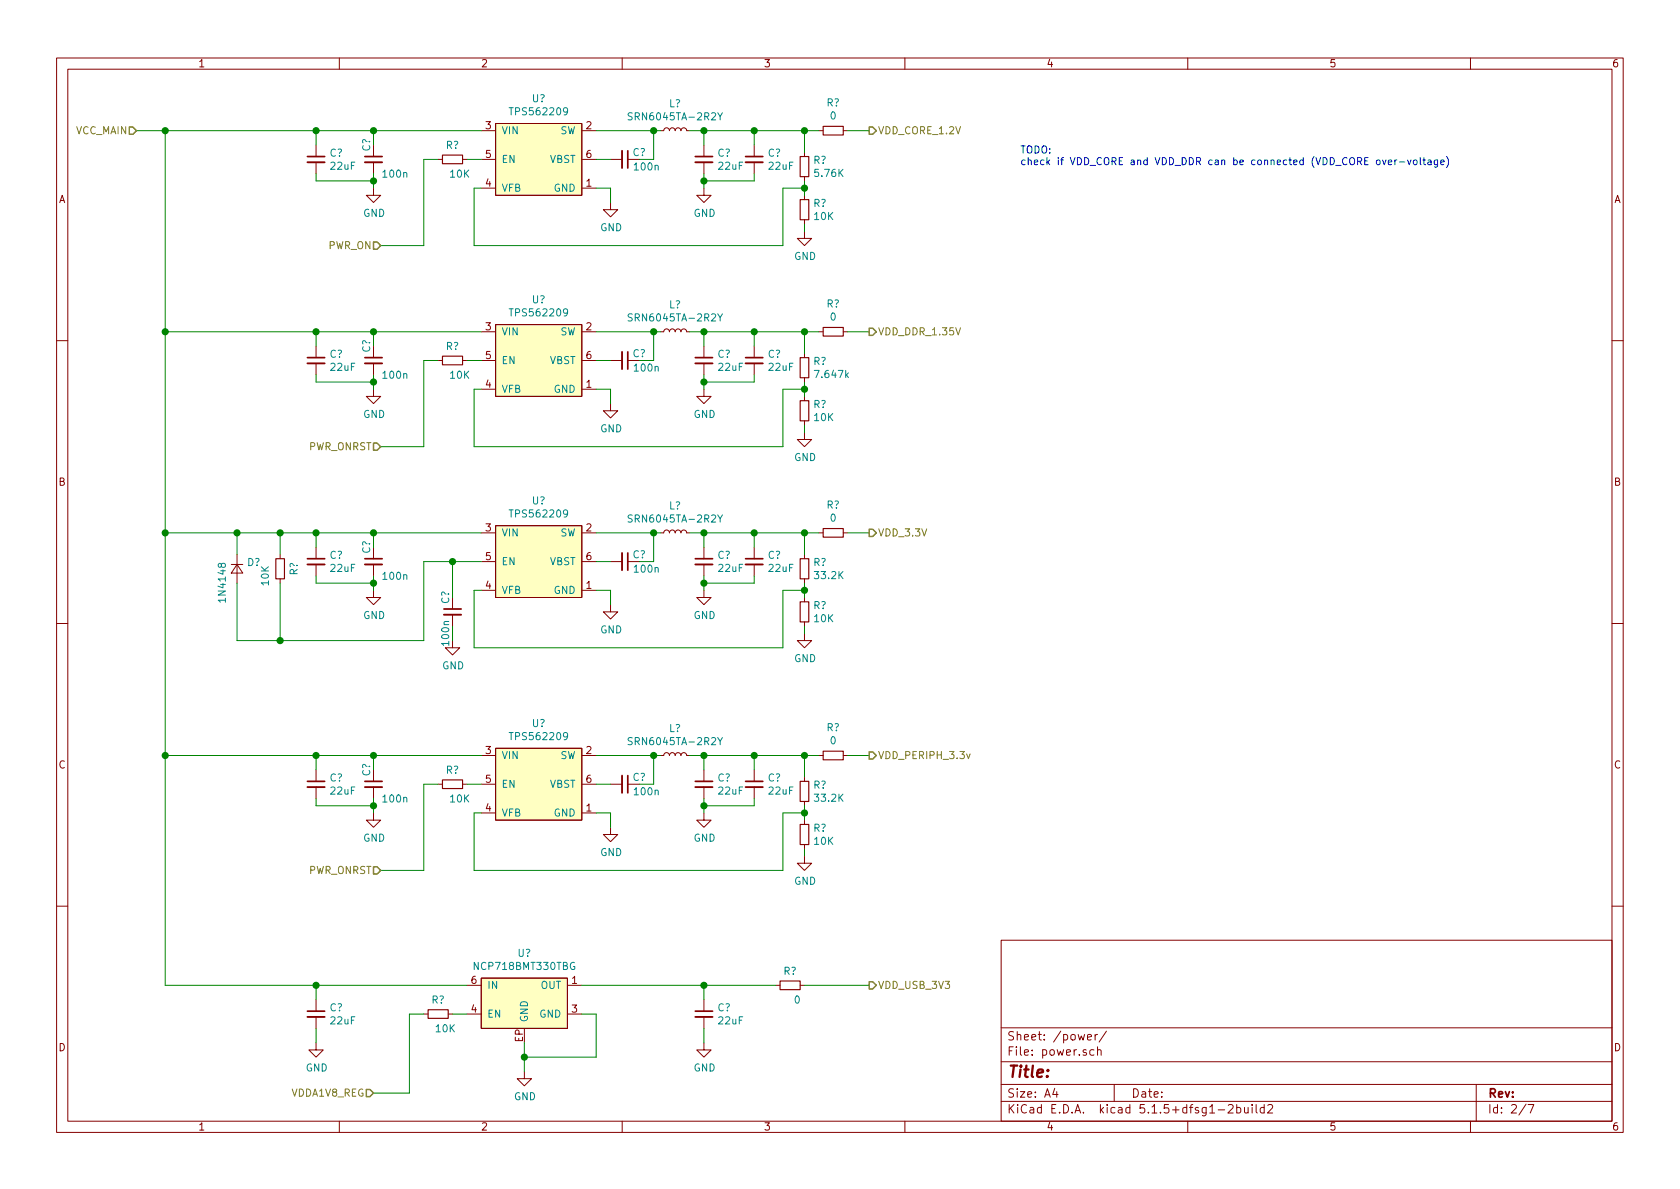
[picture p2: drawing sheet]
EESchema Schematic File Version 4
EELAYER 30 0
EELAYER END
$Descr A4 11693 8268
encoding utf-8
Sheet 2 7
Title ""
Date ""
Rev ""
Comp ""
Comment1 ""
Comment2 ""
Comment3 ""
Comment4 ""
$EndDescr
$Comp
L stm32mp151:TPS562209 U?
U 1 1
P 3450 900
F 0 "U?" H 3750 1125 50  0000 C CNN
F 1 "TPS562209" H 3750 1034 50  0000 C CNN
F 2 "" H 3450 900 50  0001 C CNN
F 3 "" H 3450 900 50  0001 C CNN
	1    3450 900 
	1    0    0    -1  
$EndComp
$Comp
L Device:C_Small C?
U 1 1
P 4350 1100
F 0 "C?" V 4300 1200 50  0000 C CNN
F 1 "100n" V 4400 1250 50  0000 C CNN
F 2 "Capacitor_SMD:C_0805_2012Metric" H 4350 1100 50  0001 C CNN
F 3 "~" H 4350 1100 50  0001 C CNN
	1    4350 1100
	0    1    1    0   
$EndComp
$Comp
L Device:L_Small L?
U 1 1
P 4700 900
F 0 "L?" V 4885 900 50  0000 C CNN
F 1 "SRN6045TA-2R2Y" V 4794 900 50  0000 C CNN
F 2 "" H 4700 900 50  0001 C CNN
F 3 "~" H 4700 900 50  0001 C CNN
	1    4700 900 
	0    -1   -1   0   
$EndComp
Wire Wire Line
	4150 900  4550 900 
Wire Wire Line
	4250 1100 4150 1100
Wire Wire Line
	4450 1100 4550 1100
Wire Wire Line
	4550 1100 4550 900 
Connection ~ 4550 900 
Wire Wire Line
	4550 900  4600 900 
Wire Wire Line
	4800 900  4900 900 
$Comp
L power:GND #PWR?
U 1 1
P 4250 1400
F 0 "#PWR?" H 4250 1150 50  0001 C CNN
F 1 "GND" H 4255 1227 50  0000 C CNN
F 2 "" H 4250 1400 50  0001 C CNN
F 3 "" H 4250 1400 50  0001 C CNN
	1    4250 1400
	1    0    0    -1  
$EndComp
Wire Wire Line
	4150 1300 4250 1300
Wire Wire Line
	4250 1300 4250 1400
$Comp
L Device:C_Small C?
U 1 1
P 4900 1100
F 0 "C?" H 4992 1146 50  0000 L CNN
F 1 "22uF" H 4992 1055 50  0000 L CNN
F 2 "" H 4900 1100 50  0001 C CNN
F 3 "~" H 4900 1100 50  0001 C CNN
	1    4900 1100
	1    0    0    -1  
$EndComp
$Comp
L Device:C_Small C?
U 1 1
P 5250 1100
F 0 "C?" H 5342 1146 50  0000 L CNN
F 1 "22uF" H 5342 1055 50  0000 L CNN
F 2 "" H 5250 1100 50  0001 C CNN
F 3 "~" H 5250 1100 50  0001 C CNN
	1    5250 1100
	1    0    0    -1  
$EndComp
$Comp
L power:GND #PWR?
U 1 1
P 4900 1300
F 0 "#PWR?" H 4900 1050 50  0001 C CNN
F 1 "GND" H 4905 1127 50  0000 C CNN
F 2 "" H 4900 1300 50  0001 C CNN
F 3 "" H 4900 1300 50  0001 C CNN
	1    4900 1300
	1    0    0    -1  
$EndComp
Wire Wire Line
	4900 1000 4900 900 
Connection ~ 4900 900 
$Comp
L Device:R_Small R?
U 1 1
P 5600 1150
F 0 "R?" H 5659 1196 50  0000 L CNN
F 1 "5.76K" H 5659 1105 50  0000 L CNN
F 2 "Resistor_SMD:R_0805_2012Metric" H 5600 1150 50  0001 C CNN
F 3 "~" H 5600 1150 50  0001 C CNN
	1    5600 1150
	1    0    0    -1  
$EndComp
$Comp
L Device:R_Small R?
U 1 1
P 5600 1450
F 0 "R?" H 5659 1496 50  0000 L CNN
F 1 "10K" H 5659 1405 50  0000 L CNN
F 2 "Resistor_SMD:R_0805_2012Metric" H 5600 1450 50  0001 C CNN
F 3 "~" H 5600 1450 50  0001 C CNN
	1    5600 1450
	1    0    0    -1  
$EndComp
$Comp
L power:GND #PWR?
U 1 1
P 5600 1600
F 0 "#PWR?" H 5600 1350 50  0001 C CNN
F 1 "GND" H 5605 1427 50  0000 C CNN
F 2 "" H 5600 1600 50  0001 C CNN
F 3 "" H 5600 1600 50  0001 C CNN
	1    5600 1600
	1    0    0    -1  
$EndComp
Wire Wire Line
	5600 1050 5600 900 
Wire Wire Line
	5600 1250 5600 1300
Wire Wire Line
	5600 1550 5600 1600
Wire Wire Line
	3350 1300 3300 1300
Wire Wire Line
	3300 1300 3300 1700
Wire Wire Line
	3300 1700 5450 1700
Wire Wire Line
	5450 1700 5450 1300
Connection ~ 5600 1300
Wire Wire Line
	5600 1300 5600 1350
Text HLabel 6050 900  2    50   Output ~ 0
VDD_CORE_1.2V
$Comp
L Device:C_Small C?
U 1 1
P 2200 1100
F 0 "C?" H 2292 1146 50  0000 L CNN
F 1 "22uF" H 2292 1055 50  0000 L CNN
F 2 "" H 2200 1100 50  0001 C CNN
F 3 "~" H 2200 1100 50  0001 C CNN
	1    2200 1100
	1    0    0    -1  
$EndComp
$Comp
L Device:C_Small C?
U 1 1
P 2600 1100
F 0 "C?" V 2550 1200 50  0000 C CNN
F 1 "100n" H 2750 1000 50  0000 C CNN
F 2 "Capacitor_SMD:C_0805_2012Metric" H 2600 1100 50  0001 C CNN
F 3 "~" H 2600 1100 50  0001 C CNN
	1    2600 1100
	1    0    0    -1  
$EndComp
$Comp
L Device:R_Small R?
U 1 1
P 3150 1100
F 0 "R?" V 3050 1100 50  0000 C CNN
F 1 "10K" V 3250 1150 50  0000 C CNN
F 2 "Resistor_SMD:R_0805_2012Metric" H 3150 1100 50  0001 C CNN
F 3 "~" H 3150 1100 50  0001 C CNN
	1    3150 1100
	0    1    1    0   
$EndComp
$Comp
L power:GND #PWR?
U 1 1
P 2600 1300
F 0 "#PWR?" H 2600 1050 50  0001 C CNN
F 1 "GND" H 2605 1127 50  0000 C CNN
F 2 "" H 2600 1300 50  0001 C CNN
F 3 "" H 2600 1300 50  0001 C CNN
	1    2600 1300
	1    0    0    -1  
$EndComp
Wire Wire Line
	1150 900  2200 900 
Wire Wire Line
	3050 1100 2950 1100
Wire Wire Line
	2950 1100 2950 1700
Wire Wire Line
	2950 1700 2650 1700
Wire Wire Line
	3250 1100 3350 1100
Wire Wire Line
	2600 1000 2600 900 
Connection ~ 2600 900 
Wire Wire Line
	2600 900  3350 900 
Wire Wire Line
	2600 1200 2600 1250
Wire Wire Line
	2200 1000 2200 900 
Connection ~ 2200 900 
Wire Wire Line
	2200 900  2600 900 
Wire Wire Line
	2200 1200 2200 1250
Wire Wire Line
	2200 1250 2600 1250
Connection ~ 2600 1250
Wire Wire Line
	2600 1250 2600 1300
Text HLabel 2650 1700 0    50   Input ~ 0
PWR_ON
$Comp
L Device:C_Small C?
U 1 1
P 4350 2500
F 0 "C?" V 4300 2600 50  0000 C CNN
F 1 "100n" V 4400 2650 50  0000 C CNN
F 2 "Capacitor_SMD:C_0805_2012Metric" H 4350 2500 50  0001 C CNN
F 3 "~" H 4350 2500 50  0001 C CNN
	1    4350 2500
	0    1    1    0   
$EndComp
$Comp
L Device:L_Small L?
U 1 1
P 4700 2300
F 0 "L?" V 4885 2300 50  0000 C CNN
F 1 "SRN6045TA-2R2Y" V 4794 2300 50  0000 C CNN
F 2 "" H 4700 2300 50  0001 C CNN
F 3 "~" H 4700 2300 50  0001 C CNN
	1    4700 2300
	0    -1   -1   0   
$EndComp
Wire Wire Line
	4150 2300 4550 2300
Wire Wire Line
	4250 2500 4150 2500
Wire Wire Line
	4450 2500 4550 2500
Wire Wire Line
	4550 2500 4550 2300
Connection ~ 4550 2300
Wire Wire Line
	4550 2300 4600 2300
Wire Wire Line
	4800 2300 4900 2300
$Comp
L power:GND #PWR?
U 1 1
P 4250 2800
F 0 "#PWR?" H 4250 2550 50  0001 C CNN
F 1 "GND" H 4255 2627 50  0000 C CNN
F 2 "" H 4250 2800 50  0001 C CNN
F 3 "" H 4250 2800 50  0001 C CNN
	1    4250 2800
	1    0    0    -1  
$EndComp
Wire Wire Line
	4150 2700 4250 2700
Wire Wire Line
	4250 2700 4250 2800
$Comp
L Device:C_Small C?
U 1 1
P 4900 2500
F 0 "C?" H 4992 2546 50  0000 L CNN
F 1 "22uF" H 4992 2455 50  0000 L CNN
F 2 "" H 4900 2500 50  0001 C CNN
F 3 "~" H 4900 2500 50  0001 C CNN
	1    4900 2500
	1    0    0    -1  
$EndComp
$Comp
L Device:C_Small C?
U 1 1
P 5250 2500
F 0 "C?" H 5342 2546 50  0000 L CNN
F 1 "22uF" H 5342 2455 50  0000 L CNN
F 2 "" H 5250 2500 50  0001 C CNN
F 3 "~" H 5250 2500 50  0001 C CNN
	1    5250 2500
	1    0    0    -1  
$EndComp
$Comp
L power:GND #PWR?
U 1 1
P 4900 2700
F 0 "#PWR?" H 4900 2450 50  0001 C CNN
F 1 "GND" H 4905 2527 50  0000 C CNN
F 2 "" H 4900 2700 50  0001 C CNN
F 3 "" H 4900 2700 50  0001 C CNN
	1    4900 2700
	1    0    0    -1  
$EndComp
Wire Wire Line
	4900 2400 4900 2300
Connection ~ 4900 2300
$Comp
L Device:R_Small R?
U 1 1
P 5600 2550
F 0 "R?" H 5659 2596 50  0000 L CNN
F 1 "7.647k" H 5659 2505 50  0000 L CNN
F 2 "Resistor_SMD:R_0805_2012Metric" H 5600 2550 50  0001 C CNN
F 3 "~" H 5600 2550 50  0001 C CNN
	1    5600 2550
	1    0    0    -1  
$EndComp
$Comp
L Device:R_Small R?
U 1 1
P 5600 2850
F 0 "R?" H 5659 2896 50  0000 L CNN
F 1 "10K" H 5659 2805 50  0000 L CNN
F 2 "Resistor_SMD:R_0805_2012Metric" H 5600 2850 50  0001 C CNN
F 3 "~" H 5600 2850 50  0001 C CNN
	1    5600 2850
	1    0    0    -1  
$EndComp
$Comp
L power:GND #PWR?
U 1 1
P 5600 3000
F 0 "#PWR?" H 5600 2750 50  0001 C CNN
F 1 "GND" H 5605 2827 50  0000 C CNN
F 2 "" H 5600 3000 50  0001 C CNN
F 3 "" H 5600 3000 50  0001 C CNN
	1    5600 3000
	1    0    0    -1  
$EndComp
Wire Wire Line
	5600 2450 5600 2300
Wire Wire Line
	5600 2650 5600 2700
Wire Wire Line
	5600 2950 5600 3000
Wire Wire Line
	3350 2700 3300 2700
Wire Wire Line
	3300 2700 3300 3100
Wire Wire Line
	3300 3100 5450 3100
Wire Wire Line
	5450 3100 5450 2700
Connection ~ 5600 2700
Wire Wire Line
	5600 2700 5600 2750
Text HLabel 6050 2300 2    50   Output ~ 0
VDD_DDR_1.35V
$Comp
L Device:C_Small C?
U 1 1
P 2200 2500
F 0 "C?" H 2292 2546 50  0000 L CNN
F 1 "22uF" H 2292 2455 50  0000 L CNN
F 2 "" H 2200 2500 50  0001 C CNN
F 3 "~" H 2200 2500 50  0001 C CNN
	1    2200 2500
	1    0    0    -1  
$EndComp
$Comp
L Device:C_Small C?
U 1 1
P 2600 2500
F 0 "C?" V 2550 2600 50  0000 C CNN
F 1 "100n" H 2750 2400 50  0000 C CNN
F 2 "Capacitor_SMD:C_0805_2012Metric" H 2600 2500 50  0001 C CNN
F 3 "~" H 2600 2500 50  0001 C CNN
	1    2600 2500
	1    0    0    -1  
$EndComp
$Comp
L Device:R_Small R?
U 1 1
P 3150 2500
F 0 "R?" V 3050 2500 50  0000 C CNN
F 1 "10K" V 3250 2550 50  0000 C CNN
F 2 "Resistor_SMD:R_0805_2012Metric" H 3150 2500 50  0001 C CNN
F 3 "~" H 3150 2500 50  0001 C CNN
	1    3150 2500
	0    1    1    0   
$EndComp
$Comp
L power:GND #PWR?
U 1 1
P 2600 2700
F 0 "#PWR?" H 2600 2450 50  0001 C CNN
F 1 "GND" H 2605 2527 50  0000 C CNN
F 2 "" H 2600 2700 50  0001 C CNN
F 3 "" H 2600 2700 50  0001 C CNN
	1    2600 2700
	1    0    0    -1  
$EndComp
Wire Wire Line
	3050 2500 2950 2500
Wire Wire Line
	2950 2500 2950 3100
Wire Wire Line
	2950 3100 2650 3100
Wire Wire Line
	3250 2500 3350 2500
Wire Wire Line
	2600 2400 2600 2300
Connection ~ 2600 2300
Wire Wire Line
	2600 2300 3350 2300
Wire Wire Line
	2600 2600 2600 2650
Wire Wire Line
	2200 2400 2200 2300
Connection ~ 2200 2300
Wire Wire Line
	2200 2300 2600 2300
Wire Wire Line
	2200 2600 2200 2650
Wire Wire Line
	2200 2650 2600 2650
Connection ~ 2600 2650
Wire Wire Line
	2600 2650 2600 2700
Text HLabel 2650 3100 0    50   Input ~ 0
PWR_ONRST
Wire Wire Line
	1150 900  1150 2300
Wire Wire Line
	1150 2300 2200 2300
$Comp
L stm32mp151:TPS562209 U?
U 1 1
P 3450 2300
F 0 "U?" H 3750 2525 50  0000 C CNN
F 1 "TPS562209" H 3750 2434 50  0000 C CNN
F 2 "" H 3450 2300 50  0001 C CNN
F 3 "" H 3450 2300 50  0001 C CNN
	1    3450 2300
	1    0    0    -1  
$EndComp
$Comp
L Device:C_Small C?
U 1 1
P 4350 3900
F 0 "C?" V 4300 4000 50  0000 C CNN
F 1 "100n" V 4400 4050 50  0000 C CNN
F 2 "Capacitor_SMD:C_0805_2012Metric" H 4350 3900 50  0001 C CNN
F 3 "~" H 4350 3900 50  0001 C CNN
	1    4350 3900
	0    1    1    0   
$EndComp
$Comp
L Device:L_Small L?
U 1 1
P 4700 3700
F 0 "L?" V 4885 3700 50  0000 C CNN
F 1 "SRN6045TA-2R2Y" V 4794 3700 50  0000 C CNN
F 2 "" H 4700 3700 50  0001 C CNN
F 3 "~" H 4700 3700 50  0001 C CNN
	1    4700 3700
	0    -1   -1   0   
$EndComp
Wire Wire Line
	4150 3700 4550 3700
Wire Wire Line
	4250 3900 4150 3900
Wire Wire Line
	4450 3900 4550 3900
Wire Wire Line
	4550 3900 4550 3700
Connection ~ 4550 3700
Wire Wire Line
	4550 3700 4600 3700
Wire Wire Line
	4800 3700 4900 3700
$Comp
L power:GND #PWR?
U 1 1
P 4250 4200
F 0 "#PWR?" H 4250 3950 50  0001 C CNN
F 1 "GND" H 4255 4027 50  0000 C CNN
F 2 "" H 4250 4200 50  0001 C CNN
F 3 "" H 4250 4200 50  0001 C CNN
	1    4250 4200
	1    0    0    -1  
$EndComp
Wire Wire Line
	4150 4100 4250 4100
Wire Wire Line
	4250 4100 4250 4200
$Comp
L Device:C_Small C?
U 1 1
P 4900 3900
F 0 "C?" H 4992 3946 50  0000 L CNN
F 1 "22uF" H 4992 3855 50  0000 L CNN
F 2 "" H 4900 3900 50  0001 C CNN
F 3 "~" H 4900 3900 50  0001 C CNN
	1    4900 3900
	1    0    0    -1  
$EndComp
$Comp
L Device:C_Small C?
U 1 1
P 5250 3900
F 0 "C?" H 5342 3946 50  0000 L CNN
F 1 "22uF" H 5342 3855 50  0000 L CNN
F 2 "" H 5250 3900 50  0001 C CNN
F 3 "~" H 5250 3900 50  0001 C CNN
	1    5250 3900
	1    0    0    -1  
$EndComp
$Comp
L power:GND #PWR?
U 1 1
P 4900 4100
F 0 "#PWR?" H 4900 3850 50  0001 C CNN
F 1 "GND" H 4905 3927 50  0000 C CNN
F 2 "" H 4900 4100 50  0001 C CNN
F 3 "" H 4900 4100 50  0001 C CNN
	1    4900 4100
	1    0    0    -1  
$EndComp
Wire Wire Line
	4900 3800 4900 3700
Connection ~ 4900 3700
$Comp
L Device:R_Small R?
U 1 1
P 5600 3950
F 0 "R?" H 5659 3996 50  0000 L CNN
F 1 "33.2K" H 5659 3905 50  0000 L CNN
F 2 "Resistor_SMD:R_0805_2012Metric" H 5600 3950 50  0001 C CNN
F 3 "~" H 5600 3950 50  0001 C CNN
	1    5600 3950
	1    0    0    -1  
$EndComp
$Comp
L Device:R_Small R?
U 1 1
P 5600 4250
F 0 "R?" H 5659 4296 50  0000 L CNN
F 1 "10K" H 5659 4205 50  0000 L CNN
F 2 "Resistor_SMD:R_0805_2012Metric" H 5600 4250 50  0001 C CNN
F 3 "~" H 5600 4250 50  0001 C CNN
	1    5600 4250
	1    0    0    -1  
$EndComp
$Comp
L power:GND #PWR?
U 1 1
P 5600 4400
F 0 "#PWR?" H 5600 4150 50  0001 C CNN
F 1 "GND" H 5605 4227 50  0000 C CNN
F 2 "" H 5600 4400 50  0001 C CNN
F 3 "" H 5600 4400 50  0001 C CNN
	1    5600 4400
	1    0    0    -1  
$EndComp
Wire Wire Line
	5600 3850 5600 3700
Wire Wire Line
	5600 4050 5600 4100
Wire Wire Line
	5600 4350 5600 4400
Wire Wire Line
	3350 4100 3300 4100
Wire Wire Line
	3300 4100 3300 4500
Wire Wire Line
	3300 4500 5450 4500
Wire Wire Line
	5450 4500 5450 4100
Connection ~ 5600 4100
Wire Wire Line
	5600 4100 5600 4150
Text HLabel 6050 3700 2    50   Output ~ 0
VDD_3.3V
$Comp
L Device:C_Small C?
U 1 1
P 2200 3900
F 0 "C?" H 2292 3946 50  0000 L CNN
F 1 "22uF" H 2292 3855 50  0000 L CNN
F 2 "" H 2200 3900 50  0001 C CNN
F 3 "~" H 2200 3900 50  0001 C CNN
	1    2200 3900
	1    0    0    -1  
$EndComp
$Comp
L Device:C_Small C?
U 1 1
P 2600 3900
F 0 "C?" V 2550 4000 50  0000 C CNN
F 1 "100n" H 2750 3800 50  0000 C CNN
F 2 "Capacitor_SMD:C_0805_2012Metric" H 2600 3900 50  0001 C CNN
F 3 "~" H 2600 3900 50  0001 C CNN
	1    2600 3900
	1    0    0    -1  
$EndComp
$Comp
L power:GND #PWR?
U 1 1
P 2600 4100
F 0 "#PWR?" H 2600 3850 50  0001 C CNN
F 1 "GND" H 2605 3927 50  0000 C CNN
F 2 "" H 2600 4100 50  0001 C CNN
F 3 "" H 2600 4100 50  0001 C CNN
	1    2600 4100
	1    0    0    -1  
$EndComp
Wire Wire Line
	2600 3800 2600 3700
Connection ~ 2600 3700
Wire Wire Line
	2600 3700 3350 3700
Wire Wire Line
	2600 4000 2600 4050
Wire Wire Line
	2200 3800 2200 3700
Connection ~ 2200 3700
Wire Wire Line
	2200 3700 2600 3700
Wire Wire Line
	2200 4000 2200 4050
Wire Wire Line
	2200 4050 2600 4050
Connection ~ 2600 4050
Wire Wire Line
	2600 4050 2600 4100
$Comp
L stm32mp151:TPS562209 U?
U 1 1
P 3450 3700
F 0 "U?" H 3750 3925 50  0000 C CNN
F 1 "TPS562209" H 3750 3834 50  0000 C CNN
F 2 "" H 3450 3700 50  0001 C CNN
F 3 "" H 3450 3700 50  0001 C CNN
	1    3450 3700
	1    0    0    -1  
$EndComp
Wire Wire Line
	1150 3700 1150 2300
Connection ~ 1150 2300
Wire Wire Line
	950  900  1150 900 
Connection ~ 1150 900 
$Comp
L Device:D_Small D?
U 1 1
P 1650 3950
F 0 "D?" V 1604 4018 50  0000 L CNN
F 1 "1N4148" H 1600 3850 50  0000 L CNN
F 2 "" V 1650 3950 50  0001 C CNN
F 3 "~" V 1650 3950 50  0001 C CNN
	1    1650 3950
	0    1    1    0   
$EndComp
$Comp
L Device:C_Small C?
U 1 1
P 3150 4250
F 0 "C?" V 3100 4350 50  0000 C CNN
F 1 "100n" V 3100 4100 50  0000 C CNN
F 2 "Capacitor_SMD:C_0805_2012Metric" H 3150 4250 50  0001 C CNN
F 3 "~" H 3150 4250 50  0001 C CNN
	1    3150 4250
	1    0    0    -1  
$EndComp
$Comp
L power:GND #PWR?
U 1 1
P 3150 4450
F 0 "#PWR?" H 3150 4200 50  0001 C CNN
F 1 "GND" H 3155 4277 50  0000 C CNN
F 2 "" H 3150 4450 50  0001 C CNN
F 3 "" H 3150 4450 50  0001 C CNN
	1    3150 4450
	1    0    0    -1  
$EndComp
Wire Wire Line
	3150 4450 3150 4350
Wire Wire Line
	3150 4150 3150 3900
Connection ~ 3150 3900
Wire Wire Line
	3150 3900 3350 3900
Wire Wire Line
	2950 4450 2950 3900
Wire Wire Line
	2950 3900 3150 3900
Wire Wire Line
	1650 4050 1650 4450
$Comp
L Device:C_Small C?
U 1 1
P 4350 5450
F 0 "C?" V 4300 5550 50  0000 C CNN
F 1 "100n" V 4400 5600 50  0000 C CNN
F 2 "Capacitor_SMD:C_0805_2012Metric" H 4350 5450 50  0001 C CNN
F 3 "~" H 4350 5450 50  0001 C CNN
	1    4350 5450
	0    1    1    0   
$EndComp
$Comp
L Device:L_Small L?
U 1 1
P 4700 5250
F 0 "L?" V 4885 5250 50  0000 C CNN
F 1 "SRN6045TA-2R2Y" V 4794 5250 50  0000 C CNN
F 2 "" H 4700 5250 50  0001 C CNN
F 3 "~" H 4700 5250 50  0001 C CNN
	1    4700 5250
	0    -1   -1   0   
$EndComp
Wire Wire Line
	4150 5250 4550 5250
Wire Wire Line
	4250 5450 4150 5450
Wire Wire Line
	4450 5450 4550 5450
Wire Wire Line
	4550 5450 4550 5250
Connection ~ 4550 5250
Wire Wire Line
	4550 5250 4600 5250
Wire Wire Line
	4800 5250 4900 5250
$Comp
L power:GND #PWR?
U 1 1
P 4250 5750
F 0 "#PWR?" H 4250 5500 50  0001 C CNN
F 1 "GND" H 4255 5577 50  0000 C CNN
F 2 "" H 4250 5750 50  0001 C CNN
F 3 "" H 4250 5750 50  0001 C CNN
	1    4250 5750
	1    0    0    -1  
$EndComp
Wire Wire Line
	4150 5650 4250 5650
Wire Wire Line
	4250 5650 4250 5750
$Comp
L Device:C_Small C?
U 1 1
P 4900 5450
F 0 "C?" H 4992 5496 50  0000 L CNN
F 1 "22uF" H 4992 5405 50  0000 L CNN
F 2 "" H 4900 5450 50  0001 C CNN
F 3 "~" H 4900 5450 50  0001 C CNN
	1    4900 5450
	1    0    0    -1  
$EndComp
$Comp
L Device:C_Small C?
U 1 1
P 5250 5450
F 0 "C?" H 5342 5496 50  0000 L CNN
F 1 "22uF" H 5342 5405 50  0000 L CNN
F 2 "" H 5250 5450 50  0001 C CNN
F 3 "~" H 5250 5450 50  0001 C CNN
	1    5250 5450
	1    0    0    -1  
$EndComp
$Comp
L power:GND #PWR?
U 1 1
P 4900 5650
F 0 "#PWR?" H 4900 5400 50  0001 C CNN
F 1 "GND" H 4905 5477 50  0000 C CNN
F 2 "" H 4900 5650 50  0001 C CNN
F 3 "" H 4900 5650 50  0001 C CNN
	1    4900 5650
	1    0    0    -1  
$EndComp
Wire Wire Line
	4900 5350 4900 5250
$Comp
L Device:R_Small R?
U 1 1
P 5600 5500
F 0 "R?" H 5659 5546 50  0000 L CNN
F 1 "33.2K" H 5659 5455 50  0000 L CNN
F 2 "Resistor_SMD:R_0805_2012Metric" H 5600 5500 50  0001 C CNN
F 3 "~" H 5600 5500 50  0001 C CNN
	1    5600 5500
	1    0    0    -1  
$EndComp
$Comp
L Device:R_Small R?
U 1 1
P 5600 5800
F 0 "R?" H 5659 5846 50  0000 L CNN
F 1 "10K" H 5659 5755 50  0000 L CNN
F 2 "Resistor_SMD:R_0805_2012Metric" H 5600 5800 50  0001 C CNN
F 3 "~" H 5600 5800 50  0001 C CNN
	1    5600 5800
	1    0    0    -1  
$EndComp
$Comp
L power:GND #PWR?
U 1 1
P 5600 5950
F 0 "#PWR?" H 5600 5700 50  0001 C CNN
F 1 "GND" H 5605 5777 50  0000 C CNN
F 2 "" H 5600 5950 50  0001 C CNN
F 3 "" H 5600 5950 50  0001 C CNN
	1    5600 5950
	1    0    0    -1  
$EndComp
Wire Wire Line
	5600 5400 5600 5250
Wire Wire Line
	5600 5600 5600 5650
Wire Wire Line
	5600 5900 5600 5950
Wire Wire Line
	3350 5650 3300 5650
Wire Wire Line
	3300 5650 3300 6050
Wire Wire Line
	3300 6050 5450 6050
Wire Wire Line
	5450 6050 5450 5650
Connection ~ 5600 5650
Wire Wire Line
	5600 5650 5600 5700
Text HLabel 6050 5250 2    50   Output ~ 0
VDD_PERIPH_3.3v
$Comp
L Device:C_Small C?
U 1 1
P 2200 5450
F 0 "C?" H 2292 5496 50  0000 L CNN
F 1 "22uF" H 2292 5405 50  0000 L CNN
F 2 "" H 2200 5450 50  0001 C CNN
F 3 "~" H 2200 5450 50  0001 C CNN
	1    2200 5450
	1    0    0    -1  
$EndComp
$Comp
L Device:C_Small C?
U 1 1
P 2600 5450
F 0 "C?" V 2550 5550 50  0000 C CNN
F 1 "100n" H 2750 5350 50  0000 C CNN
F 2 "Capacitor_SMD:C_0805_2012Metric" H 2600 5450 50  0001 C CNN
F 3 "~" H 2600 5450 50  0001 C CNN
	1    2600 5450
	1    0    0    -1  
$EndComp
$Comp
L Device:R_Small R?
U 1 1
P 3150 5450
F 0 "R?" V 3050 5450 50  0000 C CNN
F 1 "10K" V 3250 5500 50  0000 C CNN
F 2 "Resistor_SMD:R_0805_2012Metric" H 3150 5450 50  0001 C CNN
F 3 "~" H 3150 5450 50  0001 C CNN
	1    3150 5450
	0    1    1    0   
$EndComp
$Comp
L power:GND #PWR?
U 1 1
P 2600 5650
F 0 "#PWR?" H 2600 5400 50  0001 C CNN
F 1 "GND" H 2605 5477 50  0000 C CNN
F 2 "" H 2600 5650 50  0001 C CNN
F 3 "" H 2600 5650 50  0001 C CNN
	1    2600 5650
	1    0    0    -1  
$EndComp
Wire Wire Line
	3050 5450 2950 5450
Wire Wire Line
	2950 5450 2950 6050
Wire Wire Line
	2950 6050 2650 6050
Wire Wire Line
	3250 5450 3350 5450
Wire Wire Line
	2600 5350 2600 5250
Connection ~ 2600 5250
Wire Wire Line
	2600 5250 3350 5250
Wire Wire Line
	2600 5550 2600 5600
Wire Wire Line
	2200 5350 2200 5250
Connection ~ 2200 5250
Wire Wire Line
	2200 5250 2600 5250
Wire Wire Line
	2200 5550 2200 5600
Wire Wire Line
	2200 5600 2600 5600
Connection ~ 2600 5600
Wire Wire Line
	2600 5600 2600 5650
Text HLabel 2650 6050 0    50   Input ~ 0
PWR_ONRST
Wire Wire Line
	1150 5250 2200 5250
$Comp
L stm32mp151:TPS562209 U?
U 1 1
P 3450 5250
F 0 "U?" H 3750 5475 50  0000 C CNN
F 1 "TPS562209" H 3750 5384 50  0000 C CNN
F 2 "" H 3450 5250 50  0001 C CNN
F 3 "" H 3450 5250 50  0001 C CNN
	1    3450 5250
	1    0    0    -1  
$EndComp
$Comp
L Device:R_Small R?
U 1 1
P 1950 3950
F 0 "R?" V 1850 3950 50  0000 C CNN
F 1 "10K" V 2050 4000 50  0000 C CNN
F 2 "Resistor_SMD:R_0805_2012Metric" H 1950 3950 50  0001 C CNN
F 3 "~" H 1950 3950 50  0001 C CNN
	1    1950 3950
	-1   0    0    1   
$EndComp
Wire Wire Line
	1150 3700 1650 3700
Wire Wire Line
	1150 5250 1150 3700
Connection ~ 1150 3700
Wire Wire Line
	2950 4450 1950 4450
Wire Wire Line
	1950 4050 1950 4450
Connection ~ 1950 4450
Wire Wire Line
	1950 4450 1650 4450
Wire Wire Line
	1950 3850 1950 3700
Connection ~ 1950 3700
Wire Wire Line
	1950 3700 2200 3700
Wire Wire Line
	1650 3850 1650 3700
Connection ~ 1650 3700
Wire Wire Line
	1650 3700 1950 3700
$Comp
L power:GND #PWR?
U 1 1
P 3650 7450
F 0 "#PWR?" H 3650 7200 50  0001 C CNN
F 1 "GND" H 3655 7277 50  0000 C CNN
F 2 "" H 3650 7450 50  0001 C CNN
F 3 "" H 3650 7450 50  0001 C CNN
	1    3650 7450
	1    0    0    -1  
$EndComp
Wire Wire Line
	3650 7250 3650 7350
Connection ~ 3650 7350
Wire Wire Line
	3650 7350 3650 7450
$Comp
L Device:C_Small C?
U 1 1
P 2200 7050
F 0 "C?" H 2292 7096 50  0000 L CNN
F 1 "22uF" H 2292 7005 50  0000 L CNN
F 2 "" H 2200 7050 50  0001 C CNN
F 3 "~" H 2200 7050 50  0001 C CNN
	1    2200 7050
	1    0    0    -1  
$EndComp
Wire Wire Line
	2200 6850 2200 6950
Wire Wire Line
	2200 6850 3250 6850
Wire Wire Line
	2200 6850 1150 6850
Wire Wire Line
	1150 6850 1150 5250
Connection ~ 2200 6850
Connection ~ 1150 5250
$Comp
L Device:R_Small R?
U 1 1
P 3050 7050
F 0 "R?" V 2950 7050 50  0000 C CNN
F 1 "10K" V 3150 7100 50  0000 C CNN
F 2 "Resistor_SMD:R_0805_2012Metric" H 3050 7050 50  0001 C CNN
F 3 "~" H 3050 7050 50  0001 C CNN
	1    3050 7050
	0    1    1    0   
$EndComp
$Comp
L power:GND #PWR?
U 1 1
P 2200 7250
F 0 "#PWR?" H 2200 7000 50  0001 C CNN
F 1 "GND" H 2205 7077 50  0000 C CNN
F 2 "" H 2200 7250 50  0001 C CNN
F 3 "" H 2200 7250 50  0001 C CNN
	1    2200 7250
	1    0    0    -1  
$EndComp
Wire Wire Line
	2200 7150 2200 7250
$Comp
L Device:C_Small C?
U 1 1
P 4900 7050
F 0 "C?" H 4992 7096 50  0000 L CNN
F 1 "22uF" H 4992 7005 50  0000 L CNN
F 2 "" H 4900 7050 50  0001 C CNN
F 3 "~" H 4900 7050 50  0001 C CNN
	1    4900 7050
	1    0    0    -1  
$EndComp
$Comp
L power:GND #PWR?
U 1 1
P 4900 7250
F 0 "#PWR?" H 4900 7000 50  0001 C CNN
F 1 "GND" H 4905 7077 50  0000 C CNN
F 2 "" H 4900 7250 50  0001 C CNN
F 3 "" H 4900 7250 50  0001 C CNN
	1    4900 7250
	1    0    0    -1  
$EndComp
Wire Wire Line
	4900 7150 4900 7250
Wire Wire Line
	4900 6850 4900 6950
Wire Wire Line
	4900 6850 5400 6850
Connection ~ 4900 6850
Wire Wire Line
	3250 7050 3150 7050
Text HLabel 2600 7600 0    50   Input ~ 0
VDDA1V8_REG
Wire Wire Line
	2600 7600 2850 7600
Wire Wire Line
	2850 7600 2850 7050
Wire Wire Line
	2850 7050 2950 7050
Text HLabel 6050 6850 2    50   Output ~ 0
VDD_USB_3V3
$Comp
L Device:R_Small R?
U 1 1
P 5500 6850
F 0 "R?" V 5400 6850 50  0000 C CNN
F 1 "0" V 5600 6900 50  0000 C CNN
F 2 "Resistor_SMD:R_0805_2012Metric" H 5500 6850 50  0001 C CNN
F 3 "~" H 5500 6850 50  0001 C CNN
	1    5500 6850
	0    1    1    0   
$EndComp
Wire Wire Line
	5600 6850 6050 6850
$Comp
L Device:R_Small R?
U 1 1
P 5800 5250
F 0 "R?" V 5604 5250 50  0000 C CNN
F 1 "0" V 5695 5250 50  0000 C CNN
F 2 "Resistor_SMD:R_0805_2012Metric" H 5800 5250 50  0001 C CNN
F 3 "~" H 5800 5250 50  0001 C CNN
	1    5800 5250
	0    1    1    0   
$EndComp
Wire Wire Line
	5450 5650 5600 5650
Wire Wire Line
	4900 5550 4900 5600
Wire Wire Line
	5250 5550 5250 5600
Wire Wire Line
	5250 5600 4900 5600
Connection ~ 4900 5600
Wire Wire Line
	4900 5600 4900 5650
Wire Wire Line
	4900 5250 5250 5250
Wire Wire Line
	5250 5250 5250 5350
Connection ~ 4900 5250
Wire Wire Line
	5250 5250 5600 5250
Connection ~ 5250 5250
Wire Wire Line
	5600 5250 5700 5250
Connection ~ 5600 5250
Wire Wire Line
	5900 5250 6050 5250
Wire Wire Line
	5450 4100 5600 4100
Wire Wire Line
	4900 3700 5250 3700
Wire Wire Line
	4900 4000 4900 4050
Wire Wire Line
	5250 4000 5250 4050
Wire Wire Line
	5250 4050 4900 4050
Connection ~ 4900 4050
Wire Wire Line
	4900 4050 4900 4100
Wire Wire Line
	5250 3800 5250 3700
Connection ~ 5250 3700
Wire Wire Line
	5250 3700 5600 3700
$Comp
L Device:R_Small R?
U 1 1
P 5800 3700
F 0 "R?" V 5604 3700 50  0000 C CNN
F 1 "0" V 5695 3700 50  0000 C CNN
F 2 "Resistor_SMD:R_0805_2012Metric" H 5800 3700 50  0001 C CNN
F 3 "~" H 5800 3700 50  0001 C CNN
	1    5800 3700
	0    1    1    0   
$EndComp
Wire Wire Line
	5700 3700 5600 3700
Connection ~ 5600 3700
Wire Wire Line
	5900 3700 6050 3700
Wire Wire Line
	4900 2600 4900 2650
Wire Wire Line
	4900 2300 5250 2300
Wire Wire Line
	5450 2700 5600 2700
$Comp
L Device:R_Small R?
U 1 1
P 5800 900
F 0 "R?" V 5604 900 50  0000 C CNN
F 1 "0" V 5695 900 50  0000 C CNN
F 2 "Resistor_SMD:R_0805_2012Metric" H 5800 900 50  0001 C CNN
F 3 "~" H 5800 900 50  0001 C CNN
	1    5800 900 
	0    1    1    0   
$EndComp
Wire Wire Line
	5700 2300 5600 2300
Connection ~ 5600 2300
Wire Wire Line
	5250 2400 5250 2300
Connection ~ 5250 2300
Wire Wire Line
	5250 2300 5600 2300
Wire Wire Line
	5250 2600 5250 2650
Wire Wire Line
	5250 2650 4900 2650
Connection ~ 4900 2650
Wire Wire Line
	4900 2650 4900 2700
Wire Wire Line
	5900 2300 6050 2300
Wire Wire Line
	4900 1200 4900 1250
Wire Wire Line
	4900 900  5250 900 
Wire Wire Line
	5450 1300 5600 1300
Wire Wire Line
	5700 900  5600 900 
Connection ~ 5600 900 
Wire Wire Line
	5900 900  6050 900 
Wire Wire Line
	5250 1000 5250 900 
Connection ~ 5250 900 
Wire Wire Line
	5250 900  5600 900 
Wire Wire Line
	5250 1200 5250 1250
Wire Wire Line
	5250 1250 4900 1250
Connection ~ 4900 1250
Wire Wire Line
	4900 1250 4900 1300
$Comp
L Device:R_Small R?
U 1 1
P 5800 2300
F 0 "R?" V 5604 2300 50  0000 C CNN
F 1 "0" V 5695 2300 50  0000 C CNN
F 2 "Resistor_SMD:R_0805_2012Metric" H 5800 2300 50  0001 C CNN
F 3 "~" H 5800 2300 50  0001 C CNN
	1    5800 2300
	0    1    1    0   
$EndComp
$Comp
L stm32mp151:NCP718BMT330TBG U?
U 1 1
P 3350 6850
F 0 "U?" H 3650 7075 50  0000 C CNN
F 1 "NCP718BMT330TBG" H 3650 6984 50  0000 C CNN
F 2 "" H 3350 6850 50  0001 C CNN
F 3 "" H 3350 6850 50  0001 C CNN
	1    3350 6850
	1    0    0    -1  
$EndComp
Wire Wire Line
	4050 7050 4150 7050
Wire Wire Line
	4150 7050 4150 7350
Wire Wire Line
	3650 7350 4150 7350
Wire Wire Line
	4050 6850 4900 6850
Text HLabel 950  900  0    50   Input ~ 0
VCC_MAIN
Text Notes 7100 1150 0    50   ~ 0
TODO:\ncheck if VDD_CORE and VDD_DDR can be connected (VDD_CORE over-voltage)\n
$EndSCHEMATC
